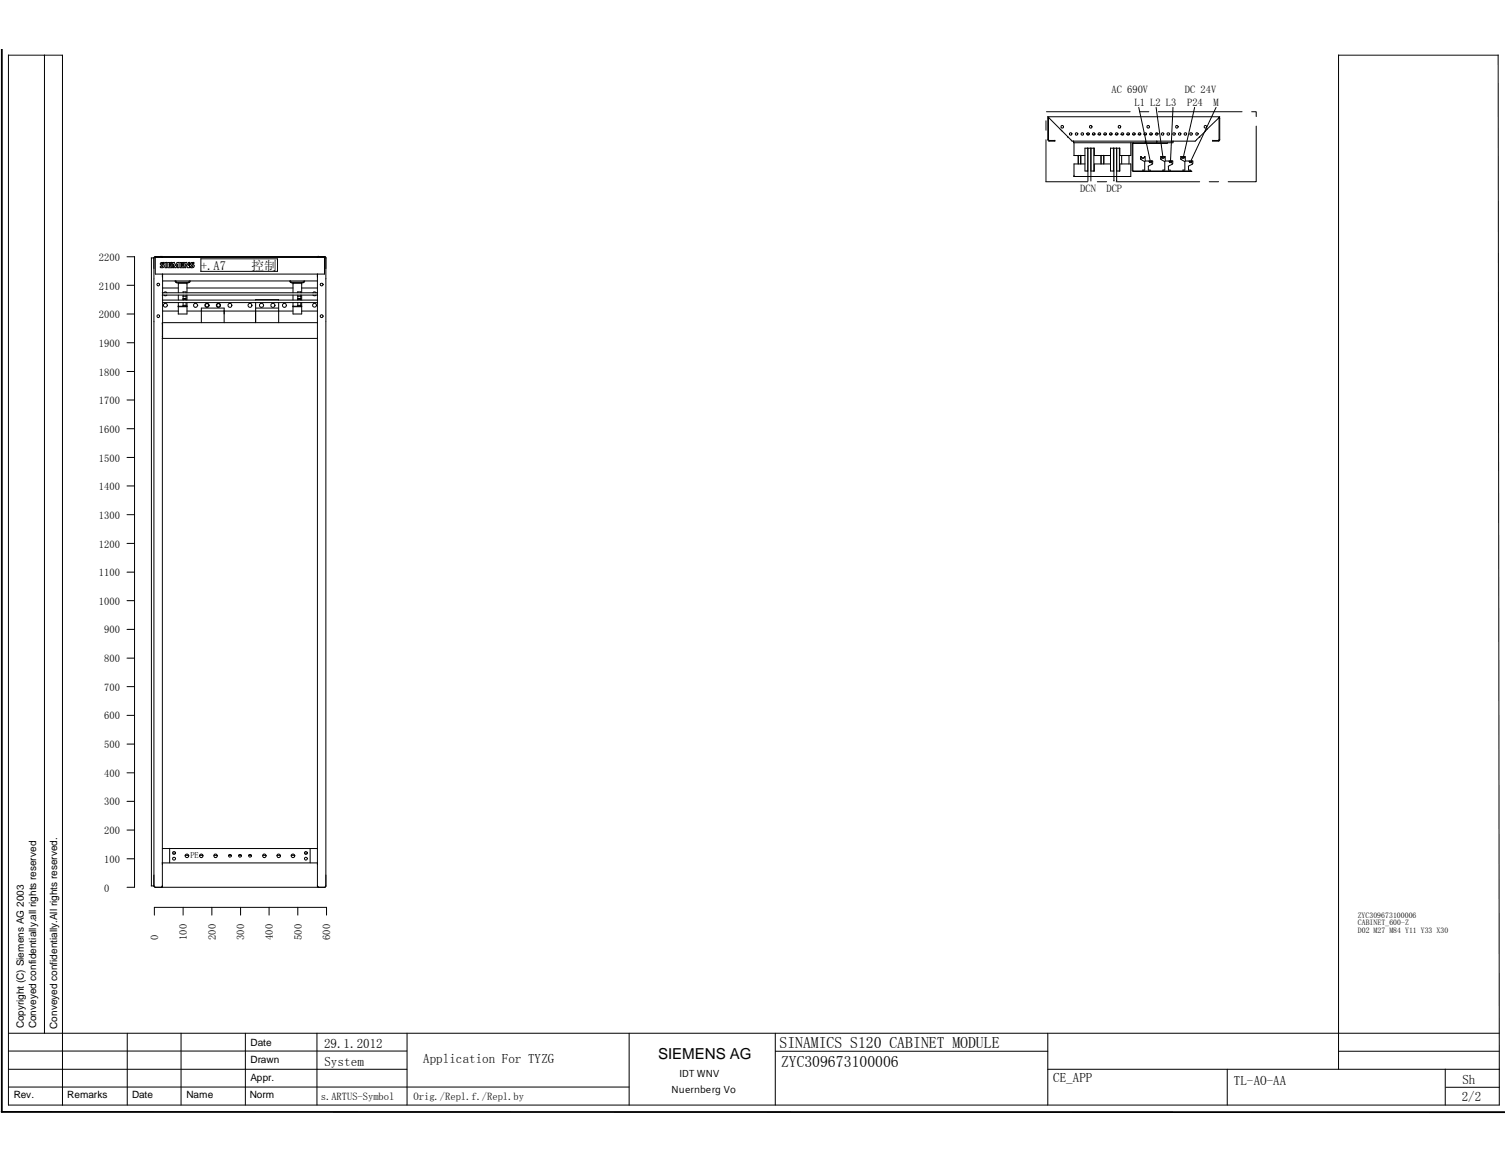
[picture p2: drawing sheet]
<svg xmlns="http://www.w3.org/2000/svg" width="279mm" height="216mm" viewBox="0 0 279 216" stroke-linecap="round" stroke-linejoin="round" font-family="sans-serif">
<g fill="none" stroke="#000" stroke-width=".19">
<path d="M1.6 10.2v194.9h276.7v-6.6M1.6 10.2h10v195M8.3 10.2v181.6M211.4 19.9l2.2 10.2M214.6 19.9l1.3 9.3M217.8 19.9l-.5 10.1M221.8 19.9l-2.1 9.4M225.8 19.9l-4.8 10.1M248.5 10.2h29.6M248.5 10.2v188.3M278.1 10.2l.2 188.3h-83.8M194.2 26v7.7h7.7"/>
<path d="M194.2 22.4v1.8M194.3 20.7h15.5M194.5 21.7h31.9l-.2 .2M194.5 21.7l4.6 4.5M194.6 21.7l-.1 4.3 .3 .2M194.6 25.9l.2 .2M194.7 21.8l-.1 4.2M194.7 26.1h1.1M195.8 26v.2h-1.1M197 23.4l.4-.1v.4h-.4zM198.2 25.3l.1 .1M198.5 24.8l.4-.1v.4l-.4-.1z"/>
<path d="M199 26.2h22.9M199.3 26.2v.3h18.5v-.3M199.3 26.2h.1M199.3 28.9h2.1M199.4 26.5v2.4M199.4 30.4v2.4M199.4 30.4h2M199.6 24.8l.2-.2 .3 .2-.1 .3h-.2zM200.2 28.8v1.6M200.6 28.8v1.6M200.7 24.8l.4-.1v.4l-.4-.1zM201.4 27.5v4.2h.5v-4.2"/>
<path d="M201.4 27.5h1.8v1.4M201.7 24.8h.1M201.7 24.8l.2 .1M201.8 24.8l.3-.1v.4l-.3-.1zM201.9 24.9h.3M202 27.5v6.1M202.3 23.4l.3-.1v.4h-.3zM202.5 27.5v6.1M202.8 24.9h.5M202.8 24.8l.4-.1v.4l-.4-.1zM203.1 27.5v4.2M203.1 28.9h3.1"/>
<path d="M203.7 33.7h1.7M203.8 24.9h.5M203.9 24.8l.4-.1v.4l-.4-.1zM204.4 28.9v1.5M204.4 28.8v1.6M204.9 28.8v1.6M204.9 24.9h.5M204.9 24.8l.4-.1v.4l-.4-.1zM206 24.9h.5M206 24.8l.4-.1v.4l-.4-.1zM206.2 30.4h-3v1.3h-.7M206.2 27.5v4.2h.6"/>
<path d="M206.7 27.5v4.2M206.8 27.5v6.1M207 24.9h.5M207.1 24.8l.1-.2 .4 .2-.2 .3h-.2zM207.2 33.7h15.5M207.3 31.7h.6v-1.3h2v2.4h-10.6M207.3 27.5v6.1M207.6 23.4l.4-.1v.4h-.4zM207.8 27.5v4.2M208.1 24.9h.5M208.2 24.8l.3-.1v.4l-.3-.1zM208.2 28.9v1.5"/>
<path d="M209.1 24.9h.6M209.2 24.8l.4-.1v.4l-.4-.1zM209.6 28.8v1.6M209.9 26.5v2.4h-2v-1.4h-1.7M210.2 24.9h.5M210.3 24.8l.4-.1v.4l-.4-.1zM210.4 26.5l-.2 .2 .1 5.1h10.9l-10.8-.1v-5.1M211.3 24.9h.5M211.3 24.8l.4-.1v.4l-.4-.1zM211.5 20.7h1.8M211.8 29.1h.1l.1 .3h.3v-.2M211.8 29l-.1 .5h.1"/>
<path d="M211.8 29.6l.7 .4M211.8 29.5v.1M212.3 24.9h.6M212.4 24.8l.4-.1v.4l-.4-.1zM212.5 29.1h.1v.8h1.1M212.5 29v.3h-.2M212.5 30v1.6h-.3v.1M212.7 26.2l-.1 .3M212.9 23.4l.4-.1v.4h-.4zM213.3 29.9l.1 .1M213.4 24.9h.5M213.4 24.8l.4-.1v.4l-.4-.1z"/>
<path d="M213.7 29.8v.4h-.3v-.3M213.8 29.9h.2v.4h-.1M213.8 29.8l-.1 .2M213.9 30.3v.2l-.7 .4v.7h.3v.1M214.5 24.8l.2-.2 .3 .2-.1 .3h-.2zM214.6 24.9h-.1M214.8 26.2h.1M214.8 26.2v.3M215 24.8l-.5 .1M215.1 20.7h15.5M215.4 29.5h.2M215.5 29.1l.3 .2"/>
<path d="M215.5 29v.5M215.5 29.6l.7 .4M215.6 29.5v.1M215.6 24.8l.4-.1v.4l-.4-.1zM215.7 29.1h.4M216.1 29v.4h-.3v-.3M216.2 29.1h.1v.8h1.2M216.2 29v.3h-.1M216.2 30v1.6h-.3v.1M216.7 24.8l.3-.1v.4l-.3-.1zM216.7 26.5v.1h-6.3M216.9 30.9v.7h.4v.1"/>
<path d="M217 29.9l.1 .1M217.5 29.8v.4h-.4v-.3M217.6 29.9h.1v.4h-.1M217.6 29.8l-.1 .2M217.6 30.3v.2l-.7 .4M217.7 24.8l.4-.1v.4l-.4-.1zM217.8 26.2h.1M218.3 23.4l.3-.1 .1 .2-.1 .2-.2 .1zM218.8 24.8l.4-.1v.4l-.4-.1zM219.2 29.5h.1M219.2 29.1l.3 .2M219.2 29v.5"/>
<path d="M219.2 29.6l.8 .4M219.3 29.5v.1M219.5 29.1h.3M219.8 29v.4h-.3v-.3M219.8 24.8l.4-.1v.4l-.4-.1zM219.9 29.1h.1v.8h.8l.1 .1M219.9 29v.3h-.1M220 30v1.6h-.4v.1M220.6 30.9v.7h.4v.1M220.9 24.8l.4-.1v.4l-.4-.1zM221.2 29.8v.4h-.3v-.3h.3M221.3 29.9h.1v.6l-.8 .4"/>
<path d="M221.3 29.8l-.1 .2M222 24.8l.1-.2 .4 .2-.2 .3h-.2zM222.2 26l-.3 .2M222.6 25.4l.2 .1M223.6 23.4l.3-.1v.4h-.3zM223.8 24.3l-1.7 1.7M223.9 24.3h-.1M224 24.1l-.2 .2M224.2 23.9l-.2 .2M224.5 33.7h1.7M226.2 21.8l.1 4.2M226.2 21.9l-2 2"/>
<path d="M226.3 25.9l-.1 .2h-1.1M226.4 21.7v4.4l-1.3 .1v-.2M232.4 20.7h.8v.9M233.2 23.4v10.3h-5.2M23.6 58.3h1.4M23.6 53h1.4M23.6 47.7h1.4M25 47.6v117.1h-1.4M28.1 47.9v116.6M28.6 47.8v116.7M28.8 47.8v3.1h31.4v-3.1h-31.4M29.2 58.5h.3v.4h-.3z"/>
<path d="M29.2 52.6h.3v.4h-.3zM29.9 47.6l.2 .2v-.2M29.9 47.6h-1.1l-.2 .3h-.5M30 49l.1 .1M30.1 54.4h28.9M30.1 54.8h28.9M30.1 47.6h28.8M30.1 50.8v.6M30.1 53.5h3M30.1 55.7h28.9M30.1 56.2h28.9M30.2 57.7h2.9"/>
<path d="M30.2 52.2h28.7M30.2 50.9v11.9M30.3 59.9h28.6M30.4 54.4l.2-.2 .4 .2M30.4 48.7v.2l-.4 .1 .4 .2 .1 .3-.2 .2h-.5v-.2l.4-.1-.4-.3v-.2l.2-.2h.4M30.4 54.8l.2 .1 .4-.1M30.6 48.7h.3M30.9 48.7v1h-.3v-1M31.1 48.7h.8M31.2 48.7v1h.7v-.2M31.4 49.5h.5M31.4 49.1h.4"/>
<path d="M31.5 49.2v.3M31.8 49.1v.2h-.3M31.9 48.7v.2h-.4v.2M32.3 48.7l.3 .6M32.4 48.7h-.4v1h.2v-.7M32.5 52.2l.1 .2 .2 .1M32.6 52.1l.2 .3M32.9 48.7h.3M32.9 48.7l-.3 .6M32.9 49l-.2 .7h-.2l-.3-.6M33.1 56.9h1.6M33.1 52.6h1.6"/>
<path d="M33.1 52.5v1.9M33.1 54.8v.9M33.1 56.2v2.1M33.2 48.7v1h-.3v-.6M33.4 48.7h.8M33.4 48.7v1h.8v-.2M33.7 49.5h.5M33.7 49.1h.4M33.7 49.2v.3M34 56.7h.5M34 55.6h.5M34 55.4h.5"/>
<path d="M34 55h.5M34 54.4v-.2h.5v.2M34 54.8v.9M34 56.2v.7M34.1 49.1v.2h-.4M34.2 48.7v.2h-.5v.2M34.3 48.7h.3M34.3 48.7v1h.2v-.7M34.5 54.8v.9M34.5 56.2v.7M34.6 48.7l.4 .6v-.6M34.7 53.5h19.7"/>
<path d="M34.7 56.2v2.1h-1.6M34.7 57.7h19.7M34.7 52.5v1.9M34.7 54.8v.9M34.9 48.7h.3M35.1 52.2l-.1 .2h-2.2M35.2 48.7v1h-.4l-.3-.6M35.3 52.2l-.1 .2-.2 .1h-2.2M36 48.7h-.4l-.3 .2 .1 .2 .4 .3-.5 .1 .1 .2h.4l.2-.2v-.3l-.4-.2M36 48.7v.2h-.4l.1 .2M37.3 48h14.2v2.4h-14.2M37.3 48v2.4"/>
<path d="M37.4 59.9v-2.7h4.2v2.7M47.5 55.7h4.2M47.5 56.2v3.7M47.5 57.2h4.2M51.7 56.2v3.7M53.8 52.2l.1 .2 .2 .1M53.9 52.1l.2 .3M54.4 56.9h1.6M54.4 52.6h1.6M54.4 56.2v2.1h1.6v-2.1M54.4 52.5v1.9M54.4 54.8v.9"/>
<path d="M55.2 54.2h.6v.2M55.2 56.7h.6M55.2 55.6h.6M55.2 55.4h.6M55.2 55h.6M55.3 54.2v.2M55.3 54.8v.9M55.3 56.2v.7M55.8 54.8v.9M55.8 56.2v.7M56 53.5h2.9M56 57.7h2.9"/>
<path d="M56 52.5v1.9M56 54.8v.9M56.4 52.2l-.1 .2h-2.2M56.6 52.2l-.1 .2-.2 .1h-2.2M58.1 54.4l.2-.2h.2l.2 .2M58.1 54.8l.2 .1 .4-.1M58.9 50.8v113.9h-28.8v-104.8M58.9 47.6v.2M59.1 47.6h1.2l.2 .3v116.6l-.2 .2h-1.2M59.2 47.6l-.2 .2M59.5 52.6h.4v.4h-.4zM59.5 58.5h.4v.4h-.4z"/>
<path d="M23.6 79.6h1.4M23.6 74.3h1.4M23.6 69h1.4M23.6 63.6h1.4M30.1 62.8h28.8M23.6 95.5h1.4M23.6 90.2h1.4M23.6 84.9h1.4M23.6 116.8h1.4M23.6 111.5h1.4M23.6 106.2h1.4M23.6 100.9h1.4"/>
<path d="M23.6 138.1h1.4M23.6 132.8h1.4M23.6 127.5h1.4M23.6 122.2h1.4M23.6 159.4h1.4M23.6 154.1h1.4M23.6 148.8h1.4M23.6 143.5h1.4M30.1 157.5h28.8M31.5 157.5v2.7M32 158.4h.6M34.4 158.8h.6"/>
<path d="M37 158.7l.4-.2 .2 .2v.4l-.4 .1zM37 158.8h.7M39.7 158.8h.6M42.4 158.8h.5M42.5 158.7h.4v.3h-.4zM44.3 158.8h.5M44.4 158.7h.3v.3h-.3zM46.1 158.8h.6M46.2 158.7h.4v.3h-.4zM48.8 158.8h.6M51.4 158.8h.7M54.1 158.8h.6"/>
<path d="M56.5 158.4h.6M56.6 159.2h.4v.4h-.4zM56.6 158.2h.4v.3h-.4zM57.6 157.5v2.7M28.1 164.5h.5M28.6 164.5l.2 .2h1.1l.2-.2M28.7 169.9v-1.5h31.9v1.5M30.1 160.2h28.8M34 168.4v1.5M39.3 168.4v1.5M44.7 168.4v1.5M50 168.4v1.5"/>
<path d="M55.3 168.4v1.5M58.9 164.5l.3 .2M1.6 191.8h276.7M1.6 195.1h74M1.6 198.5h74M23.6 191.8v13.3M33.6 191.8v13.3M45.6 191.8v13.3M58.8 191.8v13.3M75.6 191.8v13.3M116.8 191.8v13.3M143.9 191.8v13.3"/>
<path d="M144 195.2h50.5M194.5 191.8v13.3M227.8 198.5v6.6M248.5 195.2h29.8M268.3 198.5v6.6M1.6 201.8h115.2M268.4 201.8h9.9"/>
<circle cx="30.7" cy="56.7" r=".37"/>
<circle cx="36.3" cy="56.7" r=".39"/>
<circle cx="38.4" cy="56.7" r=".39"/>
<circle cx="38.4" cy="56.7" r=".34"/>
<circle cx="40.5" cy="56.7" r=".39"/>
<circle cx="40.6" cy="56.7" r=".34"/>
<circle cx="42.7" cy="56.7" r=".38"/>
<circle cx="46.4" cy="56.7" r=".38"/>
<circle cx="48.5" cy="56.7" r=".39"/>
<circle cx="50.7" cy="56.7" r=".39"/>
<circle cx="52.8" cy="56.7" r=".38"/>
<circle cx="58.4" cy="56.7" r=".37"/>
<circle cx="32.3" cy="159.4" r=".29"/>
<circle cx="32.3" cy="158.3" r=".29"/>
<circle cx="34.7" cy="158.9" r=".34"/>
<circle cx="40" cy="158.9" r=".34"/>
<circle cx="49.1" cy="158.9" r=".34"/>
<circle cx="51.7" cy="158.9" r=".34"/>
<circle cx="54.4" cy="158.9" r=".34"/>
</g>
<path d="M.3 9.1v197.3M.3 206.4l279.1 .1" fill="none" stroke="#000" stroke-width=".34"/>
<g font-size="2.9">
<text x="144.7" y="194.5">SINAMICS S120 CABINET MODULE</text>
<text x="145" y="198">ZYC309673100006</text>
</g>
<text font-size="2.8" x="122.2" y="196.6">SIEMENS AG</text>
<g font-size="2.4">
<text x="60.2" y="194.6">29.1.2012</text>
<text x="60.2" y="197.9">System</text>
<text x="78.6" y="197.3">Application For TYZG</text>
<text x="195.5" y="200.9">CE_APP</text>
<text x="229.1" y="201.4">TL-AO-AA</text>
<text x="271.5" y="201.2">Sh</text>
<text x="271.4" y="204.5">2/2</text>
</g>
<g font-size="2.3">
<text x="37.3" y="50">+.A7</text>
<text x="46.7" y="50">控制</text>
</g>
<g font-size="1.9">
<text x="206.3" y="17.3">AC 690V</text>
<text x="220" y="17.3">DC 24V</text>
<text x="210.6" y="19.7">L1 L2 L3</text>
<text x="220.4" y="19.6">P24</text>
<text x="225.3" y="19.6">M</text>
<text x="200.5" y="35.6">DCN</text>
<text x="205.4" y="35.6">DCP</text>
<text x="18.4" y="53.8">2100</text>
<text x="18.4" y="48.4">2200</text>
<text x="18.4" y="59.1">2000</text>
<text x="18.4" y="64.4">1900</text>
<text x="18.4" y="69.7">1800</text>
<text x="18.4" y="75">1700</text>
<text x="18.4" y="80.3">1600</text>
<text x="18.4" y="85.7">1500</text>
<text x="18.4" y="91">1400</text>
<text x="18.4" y="101.6">1200</text>
<text x="18.4" y="96.3">1300</text>
<text x="18.4" y="107">1100</text>
<text x="18.4" y="112.3">1000</text>
<text x="19.3" y="117.6">900</text>
<text x="19.3" y="122.9">800</text>
<text x="19.3" y="128.3">700</text>
<text x="19.3" y="133.6">600</text>
<text x="19.3" y="138.9">500</text>
<text x="19.3" y="149.5">300</text>
<text x="19.3" y="144.2">400</text>
<text x="19.3" y="154.9">200</text>
<text x="19.3" y="160.2">100</text>
<text x="19.3" y="165.5">0</text>
<text x="29.4" y="174.5" transform="rotate(-90 29.4 174.5)">0</text>
<text x="34.7" y="174.5" transform="rotate(-90 34.7 174.5)">100</text>
<text x="40" y="174.5" transform="rotate(-90 40 174.5)">200</text>
<text x="45.3" y="174.5" transform="rotate(-90 45.3 174.5)">300</text>
<text x="50.7" y="174.5" transform="rotate(-90 50.7 174.5)">400</text>
<text x="56" y="174.5" transform="rotate(-90 56 174.5)">500</text>
<text x="61.3" y="174.5" transform="rotate(-90 61.3 174.5)">600</text>
<text x="4.4" y="190.9" transform="rotate(-90 4.4 190.9)">Copyright (C) Siemens AG 2003</text>
<text x="6.7" y="190.9" transform="rotate(-90 6.7 190.9)">Conveyed confidentially.all rights reserved</text>
<text x="10.6" y="191" transform="rotate(-90 10.6 191)">Conveyed confidentially.All rights reserved.</text>
<text x="46.5" y="194.1">Date</text>
<text x="46.5" y="197.3">Drawn</text>
<text x="2.5" y="203.9">Rev.</text>
<text x="12.5" y="203.9">Remarks</text>
<text x="24.5" y="203.9">Date</text>
<text x="34.6" y="203.9">Name</text>
<text x="46.4" y="203.9">Norm</text>
<text x="46.5" y="200.7">Appr.</text>
<text x="124.7" y="202.8">Nuernberg Vo</text>
<text x="126.2" y="199.9">IDT WNV</text>
<text x="59.6" y="204.3">s.ARTUS-Symbol</text>
<text x="76.8" y="204.1">Orig./Repl.f./Repl.by</text>
</g>
<text font-size="1.6" x="35.3" y="159.3">PE</text>
<g font-size="1.4">
<text x="252.1" y="170.3">ZYC309673100006</text>
<text x="252.1" y="171.7">CABINET_600-Z</text>
<text x="252.1" y="173.3">D02 M27 M84 Y11 Y33 X30</text>
</g>
</svg>
